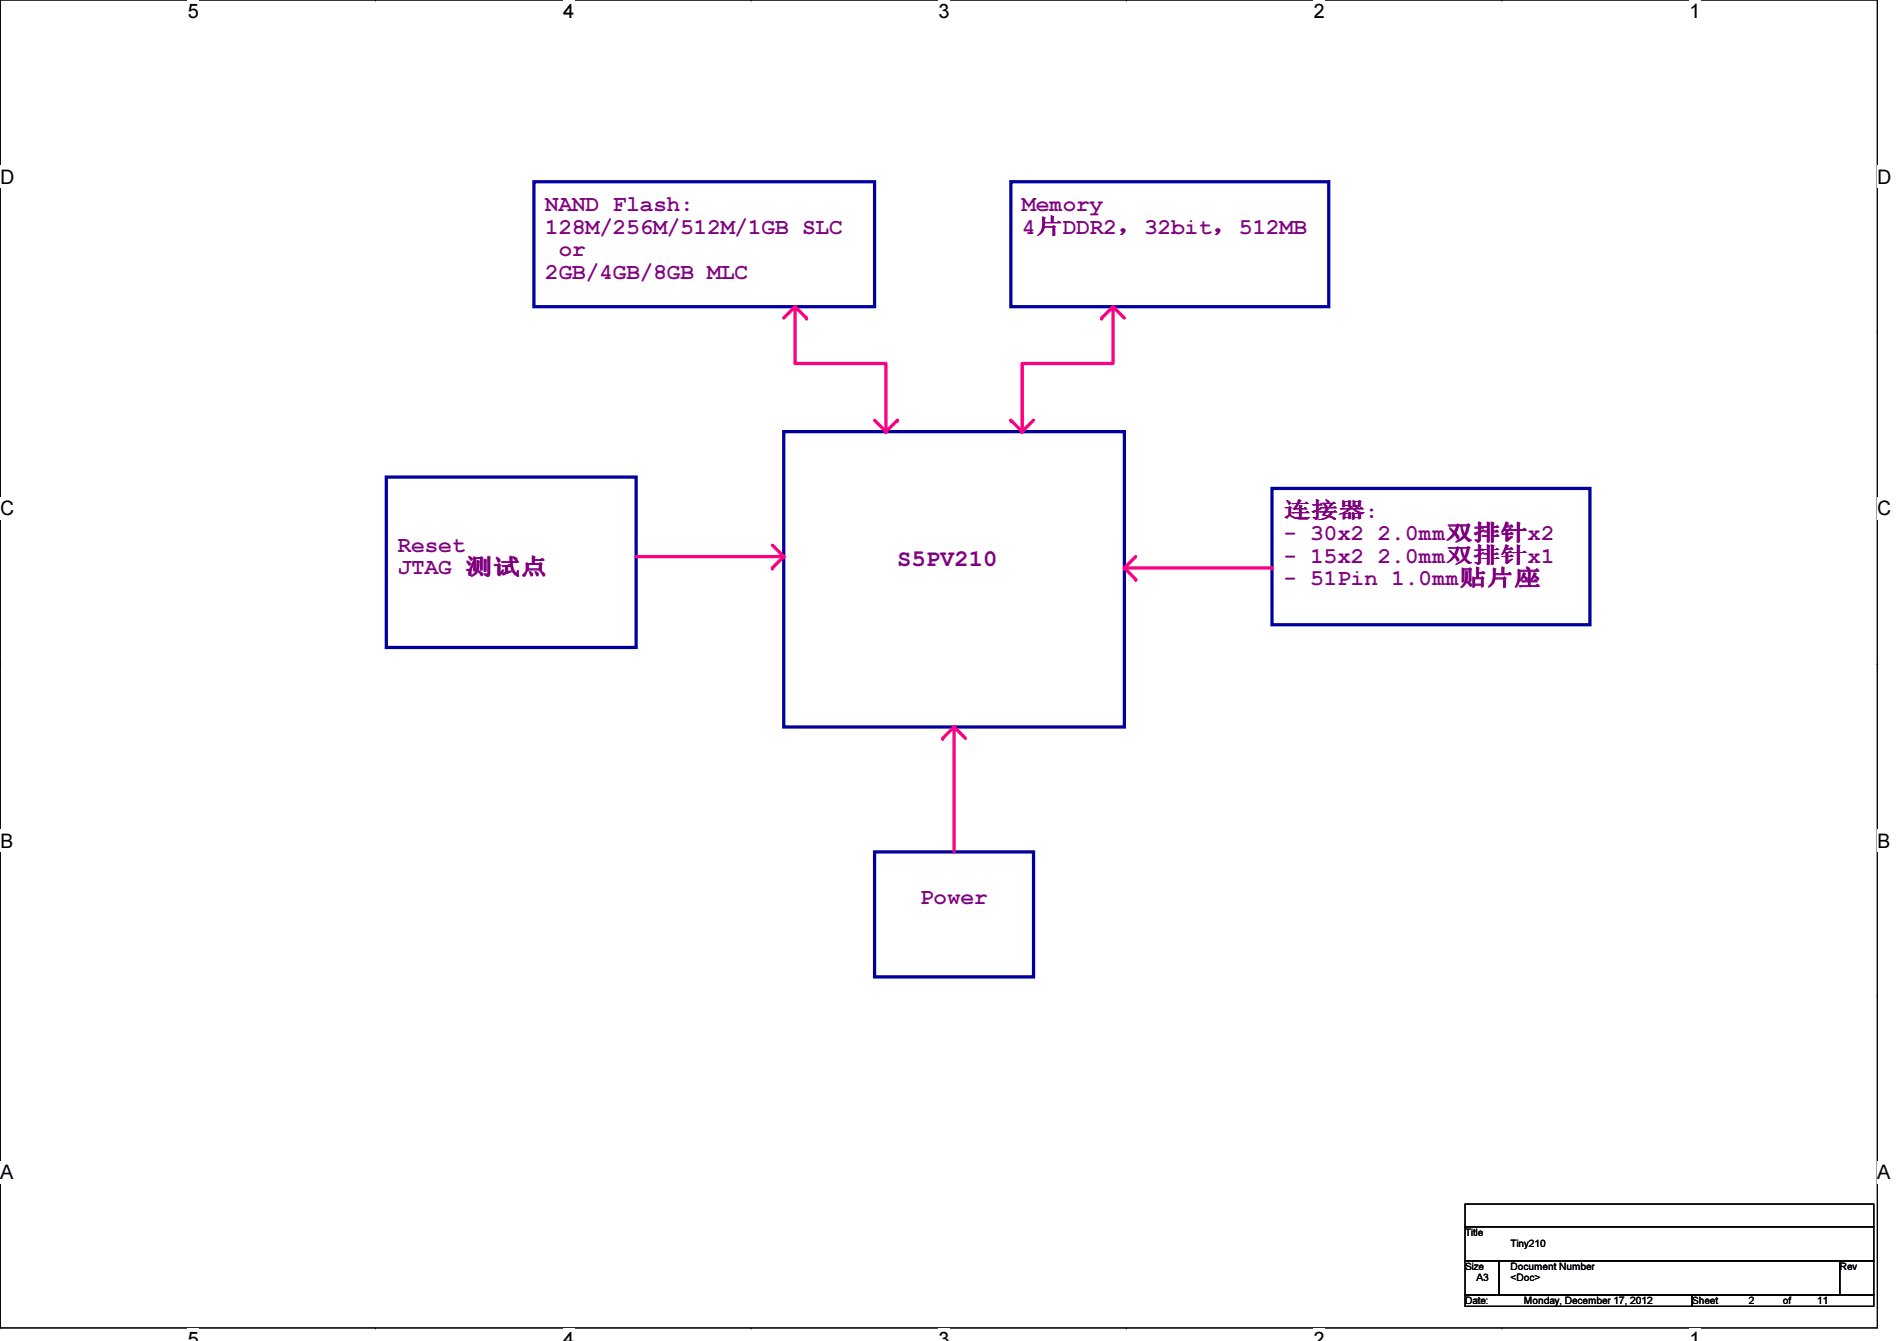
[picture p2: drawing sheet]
<svg xmlns="http://www.w3.org/2000/svg" width="297mm" height="210mm" viewBox="0 0 297 210" stroke-linecap="round" stroke-linejoin="round" font-family="sans-serif">
<path d="M0 0h294v207.9h-294z" fill="none" stroke="#000" stroke-width=".17"/>
<g fill="#fff">
<path d="M29.4 0h1.8v3.5h-1.8z"/>
<path d="M29.4 207.9h1.8v2h-1.8z"/>
</g>
<path d="M58.8 0h.1M58.8 207.9h.1" fill="none" stroke="#000" stroke-width=".17"/>
<g fill="#fff">
<path d="M88.2 0h1.7v3.5h-1.7z"/>
<path d="M88.2 207.9h1.7v2h-1.7z"/>
</g>
<path d="M117.6 0h.1M117.6 207.9h.1" fill="none" stroke="#000" stroke-width=".17"/>
<g fill="#fff">
<path d="M147 0h1.7v3.5h-1.7z"/>
<path d="M147 207.9h1.7v2h-1.7z"/>
</g>
<path d="M176.4 0h.1M176.4 207.9h.1" fill="none" stroke="#000" stroke-width=".17"/>
<g fill="#fff">
<path d="M205.7 0h1.8v3.5h-1.8z"/>
<path d="M205.7 207.9h1.8v2h-1.8z"/>
</g>
<path d="M235.2 0h.1M235.2 207.9h.1" fill="none" stroke="#000" stroke-width=".17"/>
<g fill="#fff">
<path d="M264.5 0h1.8v3.5h-1.8z"/>
<path d="M264.5 207.9h1.8v2h-1.8z"/>
<path d="M0 26h2.3v3.4h-2.3z"/>
<path d="M294 26h2.2v3.4h-2.2z"/>
<path d="M0 77.9h2.3v3.5h-2.3z"/>
<path d="M294 77.9h2.2v3.5h-2.2z"/>
</g>
<path d="M0 51.9h.1M294 51.9h.1" fill="none" stroke="#000" stroke-width=".17"/>
<g fill="#fff">
<path d="M0 129.9h2.1v3.4h-2.1z"/>
<path d="M294 129.9h2v3.4h-2z"/>
</g>
<path d="M0 103.9h.1M294 103.9h.1" fill="none" stroke="#000" stroke-width=".17"/>
<path d="M0 103.9h.1M294 103.9h.1" fill="none" stroke="#000" stroke-width=".16"/>
<g fill="#fff">
<path d="M0 181.8h2.1v3.5h-2.1z"/>
<path d="M294 181.8h2v3.5h-2z"/>
</g>
<path d="M0 155.9h.1M294 155.9h.1" fill="none" stroke="#000" stroke-width=".17"/>
<path d="M83.6 28.4h53.3v19.6h-53.3zM60.5 74.7h39.1v26.6h-39.1zM122.7 67.6h53.4v46.2h-53.4z" fill="none" stroke="#0000a0" stroke-width=".51"/>
<path d="M99.6 87.1h23.1" fill="none" stroke="#ff0080" stroke-width=".51"/>
<circle cx="122.7" cy="87.1" r=".25" fill="#ff0080"/>
<path d="M120.9 85.3l1.8 1.8" fill="none" stroke="#ff0080" stroke-width=".51"/>
<circle cx="122.7" cy="87.1" r=".25" fill="#ff0080"/>
<path d="M122.7 87.1l-1.8 1.8" fill="none" stroke="#ff0080" stroke-width=".51"/>
<circle cx="120.9" cy="88.9" r=".25" fill="#ff0080"/>
<path d="M124.5 48v8.9h14.2v10.7l1.8-1.8" fill="none" stroke="#ff0080" stroke-width=".51"/>
<path d="M158.3 28.4h49.8v19.6h-49.8z" fill="none" stroke="#0000a0" stroke-width=".51"/>
<circle cx="140.5" cy="65.8" r=".25" fill="#ff0080"/>
<path d="M124.5 48l-1.8 1.8" fill="none" stroke="#ff0080" stroke-width=".51"/>
<circle cx="124.5" cy="48" r=".25" fill="#ff0080"/>
<path d="M124.5 48l1.8 1.8" fill="none" stroke="#ff0080" stroke-width=".51"/>
<circle cx="126.3" cy="49.8" r=".25" fill="#ff0080"/>
<path d="M136.9 65.8l1.8 1.8" fill="none" stroke="#ff0080" stroke-width=".51"/>
<circle cx="138.7" cy="67.6" r=".25" fill="#ff0080"/>
<path d="M174.3 48v8.9h-14.2v10.7l-1.8-1.8" fill="none" stroke="#ff0080" stroke-width=".51"/>
<circle cx="158.3" cy="65.8" r=".25" fill="#ff0080"/>
<path d="M174.3 48l1.8 1.8" fill="none" stroke="#ff0080" stroke-width=".51"/>
<circle cx="174.3" cy="48" r=".25" fill="#ff0080"/>
<path d="M174.3 48l-1.8 1.8" fill="none" stroke="#ff0080" stroke-width=".51"/>
<circle cx="172.5" cy="49.8" r=".25" fill="#ff0080"/>
<path d="M161.8 65.8l-1.7 1.8" fill="none" stroke="#ff0080" stroke-width=".51"/>
<circle cx="160.1" cy="67.6" r=".25" fill="#ff0080"/>
<path d="M199.2 76.5h49.8v21.3h-49.8z" fill="none" stroke="#0000a0" stroke-width=".51"/>
<path d="M176.1 88.9h23.1" fill="none" stroke="#ff0080" stroke-width=".51"/>
<circle cx="199.2" cy="88.9" r=".25" fill="#ff0080"/>
<path d="M177.8 87.1l-1.7 1.8" fill="none" stroke="#ff0080" stroke-width=".51"/>
<circle cx="176.1" cy="88.9" r=".25" fill="#ff0080"/>
<path d="M176.1 88.9l1.7 1.8" fill="none" stroke="#ff0080" stroke-width=".51"/>
<circle cx="177.8" cy="90.7" r=".25" fill="#ff0080"/>
<path d="M136.9 133.3h24.9v19.6h-24.9z" fill="none" stroke="#0000a0" stroke-width=".51"/>
<path d="M149.4 113.8v19.5" fill="none" stroke="#ff0080" stroke-width=".51"/>
<circle cx="149.4" cy="113.8" r=".25" fill="#ff0080"/>
<path d="M149.4 113.8l-1.8 1.8" fill="none" stroke="#ff0080" stroke-width=".51"/>
<circle cx="147.6" cy="115.6" r=".25" fill="#ff0080"/>
<path d="M149.4 113.8l1.8 1.8" fill="none" stroke="#ff0080" stroke-width=".51"/>
<circle cx="149.4" cy="113.8" r=".25" fill="#ff0080"/>
<path d="M229.4 188.5h64v3.5h-64zM229.4 192h64v5.4h-64zM229.4 197.4h5.3v5.3h-5.3zM234.7 197.4h53.4v5.3h-53.4zM288.1 197.4h5.3v5.3h-5.3zM229.4 202.7h35.6v1.8h-35.6zM265 202.7h28.4v1.8h-28.4z" fill="none" stroke="#000" stroke-width=".17"/>
<text font-size="3.7" fill="#800080" x="140.5" y="88.5">S5PV210</text>
<g font-size="3.5" fill="#800080">
<text x="85.4" y="33.1">NAND Flash:</text>
<text x="160.1" y="33.1">Memory</text>
<text x="85.4" y="36.6">128M/256M/512M/1GB SLC</text>
<text x="87.5" y="40.1">or</text>
<text x="160.1" y="36.6">4片DDR2，32bit，512MB</text>
<text x="85.4" y="43.6">2GB/4GB/8GB MLC</text>
<text x="201" y="81.2">连连连:</text>
<text x="62.3" y="86.4">Reset</text>
<text x="62.3" y="89.9">JTAG 测测测</text>
<text x="201" y="88.1">- 15x2 2.0mm双双双x1</text>
<text x="201" y="84.6">- 30x2 2.0mm双双双x2</text>
<text x="201" y="91.6">- 51Pin 1.0mm贴片贴</text>
<text x="144.1" y="141.5">Power</text>
</g>
<g font-size="3.1">
<text x="29.4" y="2.8">5</text>
<text x="88.2" y="2.8">4</text>
<text x="147" y="2.8">3</text>
<text x="205.7" y="2.8">2</text>
<text x="264.5" y="2.8">1</text>
<text x="0" y="28.7">D</text>
<text x="294" y="28.7">D</text>
<text x="0" y="80.7">C</text>
<text x="294" y="80.7">C</text>
<text x="0" y="132.7">B</text>
<text x="294" y="132.7">B</text>
<text x="0" y="184.6">A</text>
<text x="294" y="184.6">A</text>
<text x="29.4" y="210.7">5</text>
<text x="88.2" y="210.7">4</text>
<text x="147" y="210.7">3</text>
<text x="205.7" y="210.7">2</text>
<text x="264.5" y="210.7">1</text>
</g>
<g font-size="1.6">
<text x="229.4" y="193.5">Title</text>
<text x="236.5" y="195.2">Tiny210</text>
<text x="229.4" y="198.8">Size</text>
<text x="231.2" y="200.6">A3</text>
<text x="236.5" y="200.6">&lt;Doc&gt;</text>
<text x="236.5" y="198.8">Document Number</text>
<text x="288.1" y="198.8">Rev</text>
<text x="229.4" y="204.1">Date:</text>
<text x="238.6" y="204.1">Monday, December 17, 2012</text>
<text x="265" y="204.1">Sheet</text>
<text x="273.9" y="204.1">2</text>
<text x="279.2" y="204.1">of</text>
<text x="284.5" y="204.1">11</text>
</g>
</svg>
